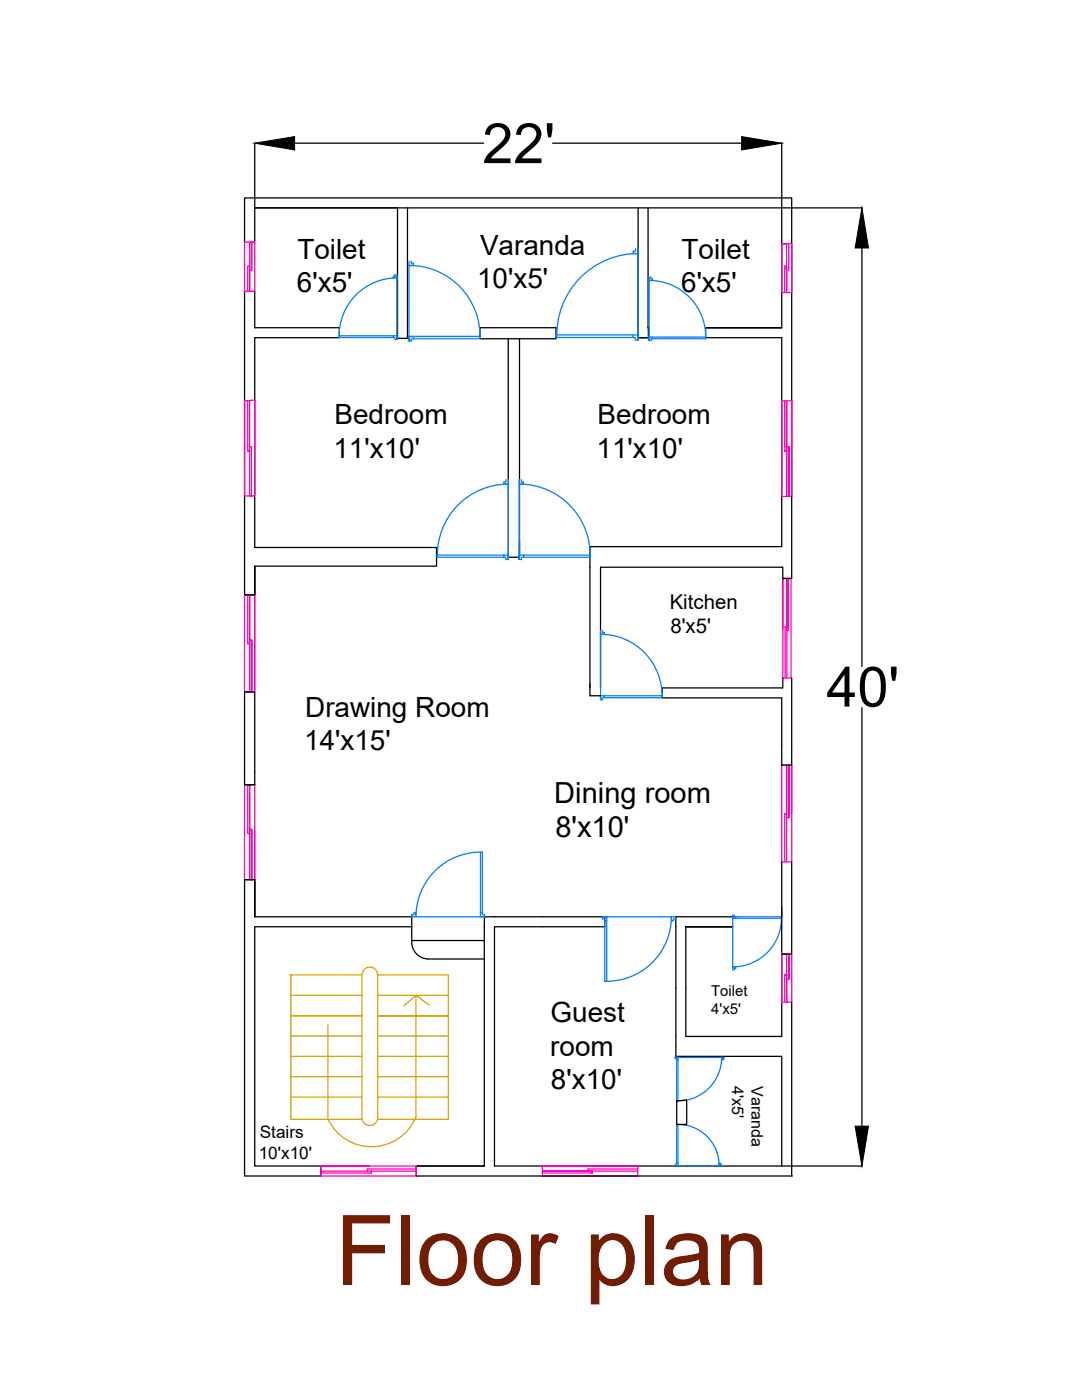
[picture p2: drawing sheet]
<svg xmlns="http://www.w3.org/2000/svg" width="216mm" height="279mm" viewBox="0 0 216 279" stroke-linecap="round" stroke-linejoin="round" font-family="sans-serif">
<!-- layer: 0 -->
<g fill="none" stroke="#000" stroke-width=".25">
<path d="M50.8 28.5v13h28.5v23.9M58.8 28.6h37.7M110.3 28.6h37.7M156 28.5v13h16M48.8 48.3v-8.8h109.2v59.6M48.8 58.2v60.5M50.8 48.3v-6.8h105.2v23.9M50.8 58.2v7.2h16.9M81.3 41.5v22.1M127.3 41.5v23.9M129.3 41.5l.1 23.9M172 49.5v83.5"/>
<path d="M67.7 67.4h-16.9v41.9M95.8 65.4h15.1M101.4 67.6v41.7M103.7 67.6v43.6M127.3 67.4h2.1M140.8 65.4h15.2h-15.2M140.8 67.4h15.2v41.7M50.8 113.2v5.5M117.7 113.2v23.9M119.8 113.2h36.2M132.2 139.3h23.8v9.4M132.2 137.3h23.8"/>
<path d="M172 141.2v83.5M48.8 175.6v59.1h15.2M50.8 175.6v7.4h31.4M82.2 185h-31.4v47.7h13.2M96.6 185v47.7h-13.6M108.2 183h12.5M120.7 185h-22v47.7h36.2M134.9 183h11.3M134.9 185v12.2M136.8 185h9.4h-9.4M136.8 185v12.2M156 185v21.8h-19.2"/>
<path d="M134.9 206.8v4M136.8 210.8h19.2v21.9h-19.2M156 232.7h16"/>
</g>
<path d="M50.8 28.6l8-1.3v2.6zM148 27.3l8 1.3-8 1.3zM172 41.5l1.3 8h-2.7zM170.6 224.7h2.7l-1.3 8z" fill="#000" stroke="#000" stroke-width=".2"/>
<!-- layer: Stairs -->
<g fill="none" stroke="#dda500" stroke-width=".25">
<path d="M58 194.6h14.2v28.8h-14.2zM58 198.6h14.2M72.2 194.5a1.55 1.55 0 0 1 1.6-1.5 1.55 1.55 0 0 1 1.5 1.5M75.3 194.6h14.2v28.8h-14.2zM75.3 198.6h14.2M83 198.6l2.6 2M58 202.7h14.2h-14.2M58 202.7h14.2M58 206.8h14.2M58 210.8h14.2M58 214.9h14.2M58 218.9h14.2"/>
<path d="M65.4 204.6v18.8M75.3 202.7h14.2zM75.3 206.8h14.2M75.3 210.8h14.2M75.3 214.9h14.2M75.3 218.9h14.2M80.6 200.7l2.4-2.1v24.3M72.2 223.3a1.59 1.59 0 0 0 1.6 1.3 1.59 1.59 0 0 0 1.6-1.3M83 222.9a9.6 9.6 0 0 1-8.6 6 9.6 9.6 0 0 1-8.9-5.5"/>
</g>
<!-- layer: Wall -->
<g fill="none" stroke="#000" stroke-width=".25">
<path d="M67.7 65.4v2M81.3 63.6v3.9h-2v-2.1M95.8 65.4v2.2h15.1v-2.2M127.3 65.4v2h2.1v-2v2M140.8 65.4v2M158 99.1v16.3h-1.8v-2.2h-.2M48.8 118.8h2M50.8 109.3h36.3v3.7h-36.3M50.8 113v5.7h-2M50.8 113v5.7M103.7 108v3.2h-2.3v-1.9M119.8 113.2v24"/>
<path d="M156 109.1h-38.3v4.1M48.8 138.1h2M48.8 138.1h2v18.5h-2zM117.7 136.4v2.5h2.1M132.2 137.3v2M156.2 135.3v2h-.2M158 135.3v17.4h-2v-4M48.8 156.6h2M48.8 175.6h2v7.4v-7.4zM156 172v13M158 172v18.4h-2M82.2 183v4.7h14.4"/>
<path d="M82.2 187.7a3.4 3.4 0 0 0 3.2 3.7h11.2M108.2 183h-11.5l-.1 2M120.7 183v2M134.9 183v2M134.9 197.2v9.6M136.8 197.2v9.6M158 200v34.7M134.9 210.8h1.9M135 219.7l2-.2v4.9h-2zM64 232.7v2M96.6 232.7h-13.6v2h75.1M134.9 232.7h1.9"/>
</g>
<!-- layer: Windows -->
<g fill="none" stroke="#ff00bf" stroke-width=".25">
<path d="M48.8 58.2h2M49.8 53.2h-.4h.4h-.4v5M50.2 48.3v5.7v-5.7v5.7h-.4M50.8 48.3h-2v9.9h2v-9.9h-1v9.9v-4.6M156 48.6h2v9.8h-2v-9.8h1v9.8v-4.9h-.4M157 53.1h-.4v5.3M157.4 48.6v5.3h-.4M49.4 79.9v10.1h.4M49.8 79.9v19.1h1M50.8 79.8l-2 .2v19h2v-19.2v9.7M49.8 89.2h.4v9.8M156.6 80v10h.4"/>
<path d="M157 80v19.1v-19.1v9.5M157 89.2h.4v9.9M158 80h-2v19.1h2v-19.1v9.5M48.8 118.8h2v19.3h-2zM49.4 118.8v9.7h.4M50.8 118.8v19M156.2 115.4h1.6v19.9h-1.6v-19.9v10.1M157.3 115.4v10.4h-.3M49.8 128.1v-9.3v19.3h.4v-.3M49.8 127.7h.4M50.2 127.7v10.1zM156.7 125.1v10.2"/>
<path d="M157 125.1h-.3h.3M157 125.5v-10.1v19.9M48.8 156.6h2v19h-2zM49.4 156.6v9.7h.4M156 152.7h2v19.3h-2zM157.4 152.7v10.5v-10.5v10.5v-10.5v10.5v-10.5v10.5h-.4M158 152.7v9.7M49.8 165.9v-9.3v19M49.8 165.5h.4M50.2 165.5v10.1zM50.8 165.9v9.7M156.6 172v-9.6h.4v-9.7v19.3"/>
<path d="M156.6 162.4h.4M156 190.2v9.8h2v-9.6h-2h1v9.6v-5M157 194.6h-.4h.4h-.4h.4h-.4h.4h-.4h.4h-.4v5.4M157.4 190.4v5v-5v5h-.4M64 232.7v2h19v-2h-19h9.7M64 234.1h10.1M74.1 234.1v-.4v.4M83 232.7v1h-19M83 233.3h-9.7v.4M108.2 232.7v2h19v-2h-19h9.5M108.2 234.1h9.9M117.7 233.7h-9.5h19"/>
<path d="M118.1 233.7v.4zM127.2 233.3h-9.9v.4"/>
</g>
<!-- layer: Doors -->
<g fill="none" stroke="#007fff" stroke-width=".25">
<path d="M78.9 54.7v.4h-.4v.4h.7v-.8M79.2 55.5v12.2v-.7h-.7v.4h.3v.4l.4-.1M79.2 55.5a11.5 11.5 0 0 0-11.5 11.8M81.6 52.1v.9h.9v-.5h-.4v-.4M126.8 49.6v.5h-.5v.5h1v-1M127.3 50.6v17.3v-1.1h-1v.6h.5v.5h.5M127.3 50.6a16.2 16.2 0 0 0-16.2 16.7M129.5 55.2v.8h.7v-.4h-.3v-.4M67.6 67.4h10.9M67.6 67h10.9M82.5 67.1h13.3M82.5 67.6h13.3"/>
<path d="M95.8 67.6a14.1 14.1 0 0 0-14.2-14.6v15v-.9h.9v.5h-.4v.5l-.5-.1M111.1 66.8h15.2M111.1 67.4h15.2M130.2 67.3h10.6M130.2 67.6h10.6a11.3 11.3 0 0 0-11.3-11.6v11.9v-.6h.7v.3h-.3v.4l-.4-.1M101 95.7v.5h-.5v.4h.9v-.9M103.6 95.7v.9h.9v-.4h-.5v-.5M103.6 96.6v15v-.8h.9v.4l-.5 .1v.4h-.4M103.6 96.6a14.2 14.2 0 0 1 14.2 14.6M87.2 110.8h13.3M87.2 111.2h13.3M87.3 111.2a14.2 14.2 0 0 1 14.1-14.6v15v-.8h-.9v.4l.5 .1v.4h.4"/>
<path d="M104.5 110.8h13.3M104.5 111.2h13.3M119.8 125.9v.7h.8v-.4h-.4v-.3M119.8 126.6v13v-.7h.8v.3l-.4 .1v.4l-.4-.1M119.9 126.6a12.3 12.3 0 0 1 12.2 12.6M120.6 138.9h11.5M120.6 139.2h11.5M95.9 170.1v12.1M96.3 170.1v12M96.3 170.1a12.9 12.9 0 0 0-13.3 12.8M82.2 182.5h.4v-.3h.4v.8h-.8zM96.7 182.9v-.4h-.4v-.4l-.4 .1v.8h.8h-13.7"/>
<path d="M120.7 183.8v12.1M121.1 183.8v12.1M134 183h-13.7h.8v.8h-.4l-.1-.4h-.4l.1-.4M134 182.9a12.9 12.9 0 0 1-13.3 12.9M134.8 183h-.8v.8h.4v-.4h.4M146.2 193.6v-.6h.6v.3h-.3v.3M146.2 182.7h.3v.3h.3v.3h-.6v-.6v10.3M146.8 183.3h9.1M146.8 183h9.1M155.9 182.9a9.7 9.7 0 0 1-9.7 10.1M134.7 211v.3h.3v.3l.3-.1v-.5h-.6h9.3a8.7 8.7 0 0 1-9 8.7v-8.1M135.3 211.5v8.2"/>
<path d="M144.5 211h-.5v.5h.3v-.2h.2M134.8 232.6l-.1-.3h.3v-.2h.3v.5h-.5h8.7M135 232.1l.1-7.7a8.2 8.2 0 0 1 8.4 8.2M135.3 224.4v7.7M144 232.4h-.3v-.3h-.2v.5h.5"/>
</g>
<text font-size="19.5" fill="#721c00" x="66.8" y="256.5">Floor plan</text>
<g font-size="11.1">
<text x="96.3" y="32.6">22'</text>
<text x="164.9" y="141">40'</text>
</g>
<g font-size="5.8">
<text x="110.6" y="160.2">Dining room</text>
<text x="110.8" y="167.1">8'x10'</text>
</g>
<g font-size="5.6">
<text x="59.3" y="51.6">Toilet</text>
<text x="95.8" y="50.9">Varanda</text>
<text x="136" y="51.6">Toilet</text>
<text x="59.3" y="58.3">6'x5'</text>
<text x="95.2" y="57.6">10'x5'</text>
<text x="135.9" y="58.3">6'x5'</text>
<text x="66.7" y="84.7">Bedroom</text>
<text x="119.2" y="84.7">Bedroom</text>
<text x="66.5" y="91.3">11'x10'</text>
<text x="119" y="91.3">11'x10'</text>
<text x="60.9" y="143.1">Drawing Room</text>
<text x="60.7" y="149.7">14'x15'</text>
<text x="109.8" y="204">Guest</text>
<text x="109.8" y="210.7">room</text>
<text x="109.9" y="217.3">8'x10'</text>
</g>
<g font-size="4.1">
<text x="133.6" y="121.5">Kitchen</text>
<text x="133.8" y="126.3">8'x5'</text>
</g>
<g font-size="3.4">
<text x="51.8" y="227.1">Stairs</text>
<text x="51.6" y="231.2">10'x10'</text>
</g>
<g font-size="3.2">
<text x="146.1" y="216.7" transform="rotate(90 146.1 216.7)">4'x5'</text>
<text x="149.9" y="216.7" transform="rotate(90 149.9 216.7)">Varanda</text>
</g>
<g font-size="3">
<text x="141.9" y="198.7">Toilet</text>
<text x="141.9" y="202.3">4'x5'</text>
</g>
</svg>
